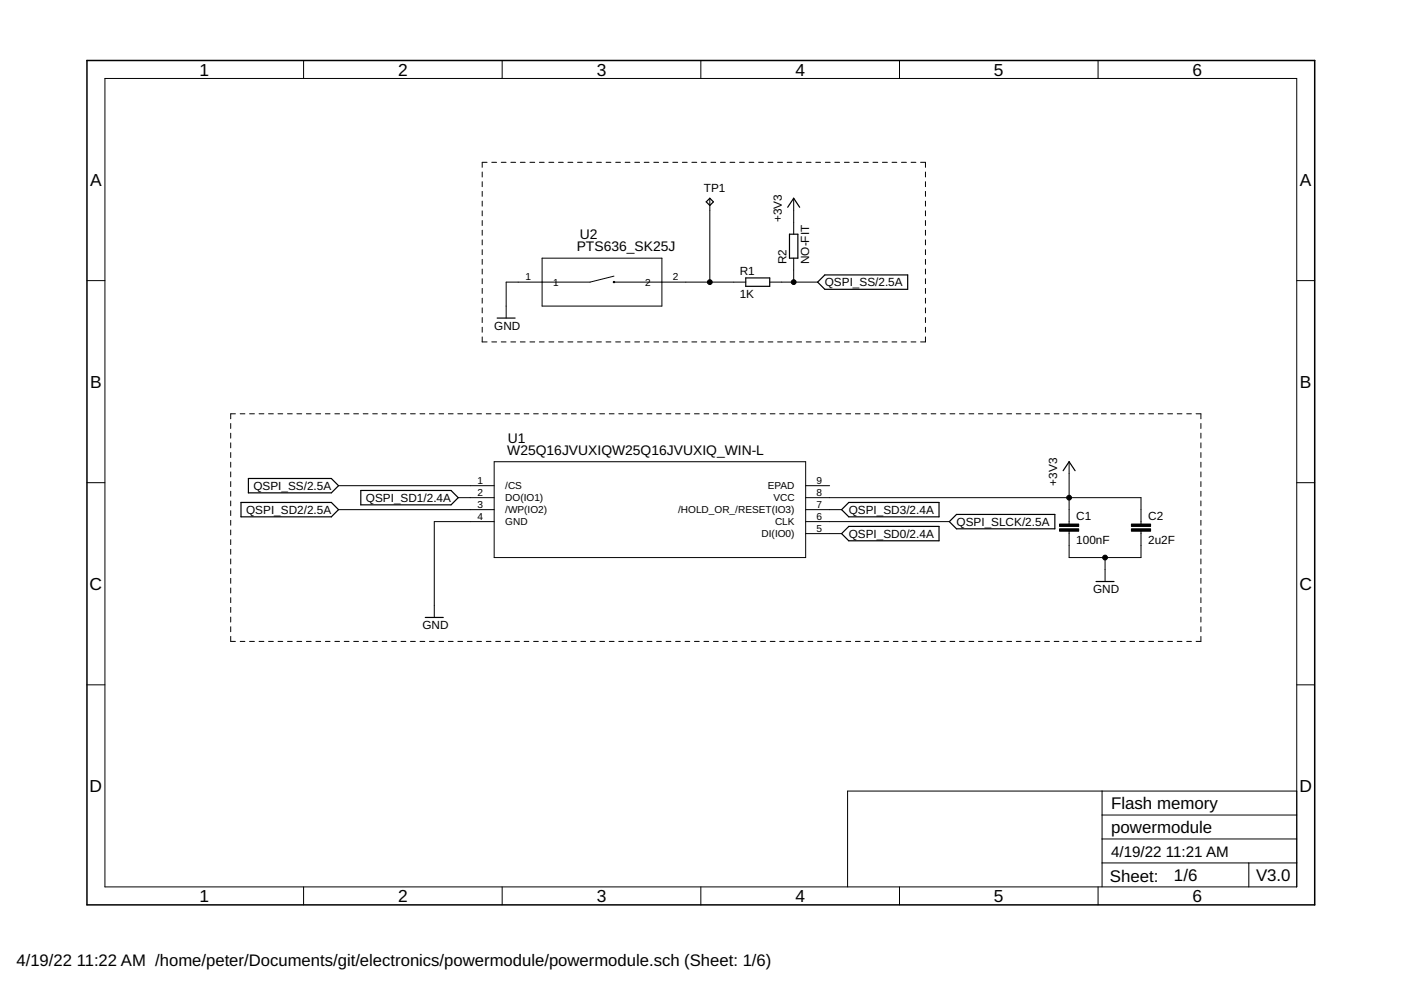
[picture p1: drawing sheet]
<svg xmlns="http://www.w3.org/2000/svg" width="297mm" height="210mm" viewBox="0 0 297 210" stroke-linecap="round" stroke-linejoin="round" font-family="sans-serif">
<g fill="none" stroke="#000" stroke-width=".21">
<path d="M22.2 16.6h252.7v171.4h-252.7zM64.4 12.8v3.8M106.5 12.8v3.8M148.6 12.8v3.8M190.7 12.8v3.8M232.8 12.8v3.8M102.2 36.5v1M102.2 38.5v1.1M103.3 34.4h-1.1v1.1M104.3 34.4h1M106.3 34.4h1M108.3 34.4h1"/>
<path d="M110.3 34.4h1M112.4 34.4h1M114.4 34.4h1M116.4 34.4h1M118.4 34.4h1M120.4 34.4h1.1M122.4 34.4h1.1M124.5 34.4h1M126.5 34.4h1M128.5 34.4h1M130.5 34.4h1.1M132.5 34.4h1.1"/>
<path d="M134.6 34.4h1M136.6 34.4h1M138.6 34.4h1M140.6 34.4h1M142.6 34.4h1.1M144.7 34.4h1M146.7 34.4h1M148.7 34.4h1M150.7 34.4h1M152.8 34.4h1M154.8 34.4h1M156.8 34.4h1"/>
<path d="M158.8 34.4h1M160.8 34.4h1.1M162.9 34.4h1M164.9 34.4h1M166.9 34.4h1M168.9 34.4h1M170.9 34.4h1.1M173 34.4h1M175 34.4h1M177 34.4h1M179 34.4h1M181 34.4h1.1"/>
<path d="M183.1 34.4h1M185.1 34.4h1M187.1 34.4h1M189.1 34.4h1M191.1 34.4h1.1M193.2 34.4h1M195.2 34.4h1v1.1M196.2 36.5v1M196.2 38.5v1.1M18.4 59.5h3.8M102.2 40.6v1M102.2 42.7v1"/>
<path d="M102.2 44.7v1.1M102.2 46.8v1M102.2 48.8v1.1M102.2 50.9v1M102.2 52.9v1.1M102.2 55v1M102.2 57v1.1M102.2 59.1v1.1M114.9 54.7h25.4v10.2h-25.4zM130.2 58.5l-5.1 1.3h-17.8v7.6M130.2 59.8h27.9M150.5 42v17.8"/>
<path d="M163.2 59.8h10.2M168.3 42v7.7M168.3 54.7v5.1M196.2 40.6v1M196.2 42.7v1M196.2 44.7v1.1M196.2 46.8v1M196.2 48.8v1.1M196.2 50.9v1M196.2 52.9v1.1M196.2 55v1M196.2 57v1.1"/>
<path d="M196.2 59.1v1.1M274.9 59.5h3.8M102.2 61.2v1M102.2 63.2v1.1M102.2 65.3v1M102.2 67.3v1.1M102.2 69.4v1M102.2 71.4v1.1h1.1M104.3 72.5h1M106.3 72.5h1M108.3 72.5h1M110.3 72.5h1"/>
<path d="M112.4 72.5h1M114.4 72.5h1M116.4 72.5h1M118.4 72.5h1M120.4 72.5h1.1M122.4 72.5h1.1M124.5 72.5h1M126.5 72.5h1M128.5 72.5h1M130.5 72.5h1.1M132.5 72.5h1.1M134.6 72.5h1"/>
<path d="M136.6 72.5h1M138.6 72.5h1M140.6 72.5h1M142.6 72.5h1.1M144.7 72.5h1M146.7 72.5h1M148.7 72.5h1M150.7 72.5h1M152.8 72.5h1M154.8 72.5h1M156.8 72.5h1M158.8 72.5h1"/>
<path d="M160.8 72.5h1.1M162.9 72.5h1M164.9 72.5h1M166.9 72.5h1M168.9 72.5h1M170.9 72.5h1.1M173 72.5h1M175 72.5h1M177 72.5h1M179 72.5h1M181 72.5h1.1M183.1 72.5h1"/>
<path d="M185.1 72.5h1M187.1 72.5h1M189.1 72.5h1M191.1 72.5h1.1M193.2 72.5h1M196.2 61.2v1M196.2 63.2v1.1M196.2 65.3v1M196.2 67.3v1.1M196.2 69.4v1M196.2 71.4v1.1h-1M48.9 89.8v1"/>
<path d="M48.9 91.8v1.1M48.9 93.9v1.1M48.9 95.9v1.1M48.9 98v1.1M49.9 87.7h-1v1.1M50.9 87.7h1M52.9 87.7h1M54.9 87.7h1M56.9 87.7h1.1M58.9 87.7h1M61 87.7h1M62.9 87.7h1.1"/>
<path d="M65 87.7h1M67 87.7h1M69 87.7h1M71 87.7h1M73 87.7h1M75 87.7h1M77 87.7h1M79 87.7h1M81 87.7h1M83 87.7h1M85 87.7h1M87 87.7h1.1"/>
<path d="M89 87.7h1.1M91.1 87.7h1M93.1 87.7h1M95.1 87.7h1M97.1 87.7h1M99.1 87.7h1M101.1 87.7h1M103.1 87.7h1M104.8 97.9h66v20.3h-66zM105.1 87.7h1M107.1 87.7h1M109.1 87.7h1"/>
<path d="M111.1 87.7h1M113.1 87.7h1M115.1 87.7h1M117.1 87.7h1.1M119.1 87.7h1.1M121.2 87.7h1M123.2 87.7h1M125.2 87.7h1M127.2 87.7h1M129.2 87.7h1M131.2 87.7h1M133.2 87.7h1"/>
<path d="M135.2 87.7h1M137.2 87.7h1M139.2 87.7h1M141.2 87.7h1M143.2 87.7h1M145.2 87.7h1M147.2 87.7h1.1M149.2 87.7h1.1M151.3 87.7h1M153.3 87.7h1M155.3 87.7h1M157.3 87.7h1"/>
<path d="M159.3 87.7h1M161.3 87.7h1M163.3 87.7h1M165.3 87.7h1M167.3 87.7h1M169.3 87.7h1M171.3 87.7h1M173.3 87.7h1M175.3 87.7h1M177.4 87.7h1M179.3 87.7h1.1M181.4 87.7h1"/>
<path d="M183.4 87.7h1M185.4 87.7h1M187.4 87.7h1M189.4 87.7h1M191.4 87.7h1M193.4 87.7h1M195.4 87.7h1M197.4 87.7h1M199.4 87.7h1M201.4 87.7h1M203.4 87.7h1M205.4 87.7h1.1"/>
<path d="M207.5 87.7h.9M209.5 87.7h1M211.5 87.7h1M213.5 87.7h1M215.5 87.7h1M217.5 87.7h1M219.5 87.7h1M221.5 87.7h1M223.5 87.7h1M225.5 87.7h1M226.7 97.9v13.2M227.5 87.7h1"/>
<path d="M229.5 87.7h1M231.5 87.7h1M233.5 87.7h1M235.5 87.7h1.1M237.6 87.7h1M239.6 87.7h1M241.6 87.7h1M243.6 87.7h1M245.6 87.7h1M247.6 87.7h1M249.6 87.7h1M251.6 87.7h1"/>
<path d="M253.6 87.7h1v1.1M254.6 89.8v1M254.6 91.8v1.1M254.6 93.9v1.1M254.6 95.9v1.1M254.6 98v1.1M18.4 102.3h3.8M48.9 100.1v1M48.9 102.1v1.1M48.9 104.2v1M48.9 106.2v1.1M48.9 108.3v1"/>
<path d="M48.9 110.3v1.1M48.9 112.4v1M48.9 114.4v1.1M48.9 116.5v1M48.9 118.5v1.1M71.8 103h33M71.8 108.1h33M97.2 105.5h7.6M104.8 110.6h-12.7v20.3M170.8 103h5.1M170.8 105.5h71.1v5.6M170.8 108.1h7.6"/>
<path d="M170.8 110.6h30.5M170.8 113.1h7.6M226.7 112.6v5.6h15.2v-5.6M234.3 118.2v5.1M254.6 100.1v1M254.6 102.1v1.1M254.6 104.2v1M254.6 106.2v1.1M254.6 108.3v1M254.6 110.3v1.1M254.6 112.4v1M254.6 114.4v1.1"/>
<path d="M254.6 116.5v1M254.6 118.5v1.1M274.9 102.3h3.8M48.9 120.6v1M48.9 122.6v1.1M48.9 124.7v1M48.9 126.7v1.1M48.9 128.8v1M48.9 130.8v1.1M48.9 132.9v1M48.9 134.9v1.1h1M50.9 136h1"/>
<path d="M52.9 136h1M54.9 136h1M56.9 136h1.1M58.9 136h1M61 136h1M62.9 136h1.1M65 136h1M67 136h1M69 136h1M71 136h1M73 136h1M75 136h1"/>
<path d="M77 136h1M79 136h1M81 136h1M83 136h1M85 136h1M87 136h1.1M89 136h1.1M91.1 136h1M93.1 136h1M95.1 136h1M97.1 136h1M99.1 136h1"/>
<path d="M101.1 136h1M103.1 136h1M105.1 136h1M107.1 136h1M109.1 136h1M111.1 136h1M113.1 136h1M115.1 136h1M117.1 136h1.1M119.1 136h1.1M121.2 136h1M123.2 136h1"/>
<path d="M125.2 136h1M127.2 136h1M129.2 136h1M131.2 136h1M133.2 136h1M135.2 136h1M137.2 136h1M139.2 136h1M141.2 136h1M143.2 136h1M145.2 136h1M147.2 136h1.1"/>
<path d="M149.2 136h1.1M151.3 136h1M153.3 136h1M155.3 136h1M157.3 136h1M159.3 136h1M161.3 136h1M163.3 136h1M165.3 136h1M167.3 136h1M169.3 136h1M171.3 136h1"/>
<path d="M173.3 136h1M175.3 136h1M177.4 136h1M179.3 136h1.1M181.4 136h1M183.4 136h1M185.4 136h1M187.4 136h1M189.4 136h1M191.4 136h1M193.4 136h1M195.4 136h1"/>
<path d="M197.4 136h1M199.4 136h1M201.4 136h1M203.4 136h1M205.4 136h1.1M207.5 136h.9M209.5 136h1M211.5 136h1M213.5 136h1M215.5 136h1M217.5 136h1M219.5 136h1"/>
<path d="M221.5 136h1M223.5 136h1M225.5 136h1M227.5 136h1M229.5 136h1M231.5 136h1M233.5 136h1M235.5 136h1.1M237.6 136h1M239.6 136h1M241.6 136h1M243.6 136h1"/>
<path d="M245.6 136h1M247.6 136h1M249.6 136h1M251.6 136h1M254.6 120.6v1M254.6 122.6v1.1M254.6 124.7v1M254.6 126.7v1.1M254.6 128.8v1M254.6 130.8v1.1M254.6 132.9v1M254.6 134.9v1.1h-1"/>
<path d="M18.4 145.2h3.8M274.9 145.2h3.8M233.7 167.7v20.3M233.7 177.9h41.2M233.7 172.8h41.2M274.9 167.7h-95.2v20.3M64.4 188v3.9M106.5 188v3.9M148.6 188v3.9M190.7 188v3.9M232.8 188v3.9M233.7 183h41.2"/>
<path d="M264.8 183v5"/>
</g>
<g fill="none" stroke="#000" stroke-width=".25">
<path d="M149.7 42.8l.8-.8 .8 .8-.8 .8zM158.1 58.9h5.1v1.8h-5.1zM167 43.9l1.3-1.9 1.2 1.9M167.4 49.7h1.8v5h-1.8zM174.9 58.3h17.5v3h-17.5l-1.5-1.5zM105.4 67.4h3.8M225.4 99.8l1.3-1.9 1.2 1.9M51.1 106.5h19.2l1.5 1.6-1.5 1.5h-19.2zM52.7 101.5h17.6l1.5 1.5-1.5 1.5h-17.6zM76.5 104h19.1l1.6 1.5-1.6 1.5h-19.1zM178.4 108.1l1.6-1.6h19.1v3.1h-19.1zM178.4 113.1l1.6-1.5h19.1v3.1h-19.1z"/>
<path d="M201.3 110.6l1.5-1.5h20.8v3h-20.8zM90.2 130.9h3.8M232.4 123.3h3.8"/>
<circle cx="130.2" cy="59.8" r=".13"/>
</g>
<path d="M18.4 12.8h260.3v179.1h-260.3z" fill="none" stroke="#000" stroke-width=".32"/>
<path d="M224.6 112.1h4.1v.5h-4.1zM224.6 111.1h4.1v.5h-4.1zM239.9 112.1h4v.5h-4zM239.9 111.1h4v.5h-4z" fill="#000" stroke="#000" stroke-width=".21"/>
<g fill="#000" stroke="#000" stroke-width=".21">
<circle cx="150.5" cy="59.8" r=".51"/>
<circle cx="168.3" cy="59.8" r=".51"/>
<circle cx="226.7" cy="105.5" r=".51"/>
<circle cx="234.3" cy="118.2" r=".51"/>
</g>
<g font-size="3.7">
<text x="42.3" y="16">1</text>
<text x="84.4" y="16">2</text>
<text x="126.5" y="16">3</text>
<text x="168.6" y="16">4</text>
<text x="210.7" y="16">5</text>
<text x="252.9" y="16">6</text>
<text x="19.1" y="39.4">A</text>
<text x="275.6" y="39.4">A</text>
<text x="19.1" y="82.2">B</text>
<text x="275.6" y="82.2">B</text>
<text x="19" y="125.1">C</text>
<text x="275.5" y="125.1">C</text>
<text x="19" y="167.9">D</text>
<text x="275.5" y="167.9">D</text>
<text x="42.3" y="191.2">1</text>
<text x="84.4" y="191.2">2</text>
<text x="126.5" y="191.2">3</text>
<text x="168.6" y="191.2">4</text>
<text x="210.7" y="191.2">5</text>
<text x="252.9" y="191.2">6</text>
</g>
<g font-size="3.6">
<text x="235.6" y="171.5">Flash memory</text>
<text x="235.6" y="176.6">powermodule</text>
<text x="235.3" y="186.9">Sheet:</text>
<text x="248.9" y="186.8">1/6</text>
<text x="266.3" y="186.8">V3.0</text>
</g>
<g font-size="3.5">
<text x="3.5" y="204.7">4/19/22</text>
<text x="16.3" y="204.7">11:22 AM /home/peter/Documents/git/electronics/powermodule/powermodule.sch (Sheet: 1/6)</text>
</g>
<g font-size="3.2">
<text x="235.6" y="181.7">4/19/22</text>
<text x="247.2" y="181.7">11:21 AM</text>
</g>
<g font-size="2.9">
<text x="122.3" y="53.2">PTS636_SK25J</text>
<text x="122.9" y="50.7">U2</text>
<text x="107.7" y="93.9">U1</text>
<text x="107.5" y="96.4">W25Q16JVUXIQW25Q16JVUXIQ_WIN-L</text>
</g>
<g font-size="2.5">
<text x="149.2" y="40.8">TP1</text>
<text x="165.7" y="47.1" transform="rotate(-90 165.7 47.1)">+3V3</text>
<text x="156.8" y="58.3">R1</text>
<text x="166.8" y="56" transform="rotate(-90 166.8 56)">R2</text>
<text x="171.6" y="56" transform="rotate(-90 171.6 56)">NO-FIT</text>
<text x="156.8" y="63.1">1K</text>
<text x="174.9" y="60.7">QSPI_SS/2.5A</text>
<text x="104.8" y="70">GND</text>
<text x="53.7" y="103.9">QSPI_SS/2.5A</text>
<text x="77.6" y="106.4">QSPI_SD1/2.4A</text>
<text x="224.1" y="103" transform="rotate(-90 224.1 103)">+3V3</text>
<text x="52.2" y="108.9">QSPI_SD2/2.5A</text>
<text x="180" y="108.9">QSPI_SD3/2.4A</text>
<text x="202.8" y="111.5">QSPI_SLCK/2.5A</text>
<text x="228.2" y="110.2">C1</text>
<text x="243.4" y="110.2">C2</text>
<text x="180" y="114">QSPI_SD0/2.4A</text>
<text x="228.2" y="115.3">100nF</text>
<text x="243.4" y="115.3">2u2F</text>
<text x="231.8" y="125.8">GND</text>
<text x="89.5" y="133.4">GND</text>
</g>
<g font-size="2.1">
<text x="111.4" y="59.5">1</text>
<text x="142.7" y="59.5">2</text>
<text x="117.3" y="60.6">1</text>
<text x="136.8" y="60.6">2</text>
<text x="101.3" y="102.6">1</text>
<text x="101.3" y="105.2">2</text>
<text x="101.3" y="107.7">3</text>
<text x="107.1" y="103.7">/CS</text>
<text x="107.1" y="106.3">DO(IO1)</text>
<text x="162.8" y="103.7">EPAD</text>
<text x="164" y="106.3">VCC</text>
<text x="173.1" y="107.7">7</text>
<text x="173.1" y="105.2">8</text>
<text x="173.1" y="102.6">9</text>
<text x="101.3" y="110.2">4</text>
<text x="107.1" y="108.8">/WP(IO2)</text>
<text x="107.1" y="111.4">GND</text>
<text x="143.8" y="108.8">/HOLD_OR_/RESET(IO3)</text>
<text x="161.5" y="113.9">DI(IO0)</text>
<text x="164.3" y="111.4">CLK</text>
<text x="173.1" y="112.8">5</text>
<text x="173.1" y="110.2">6</text>
</g>
</svg>
